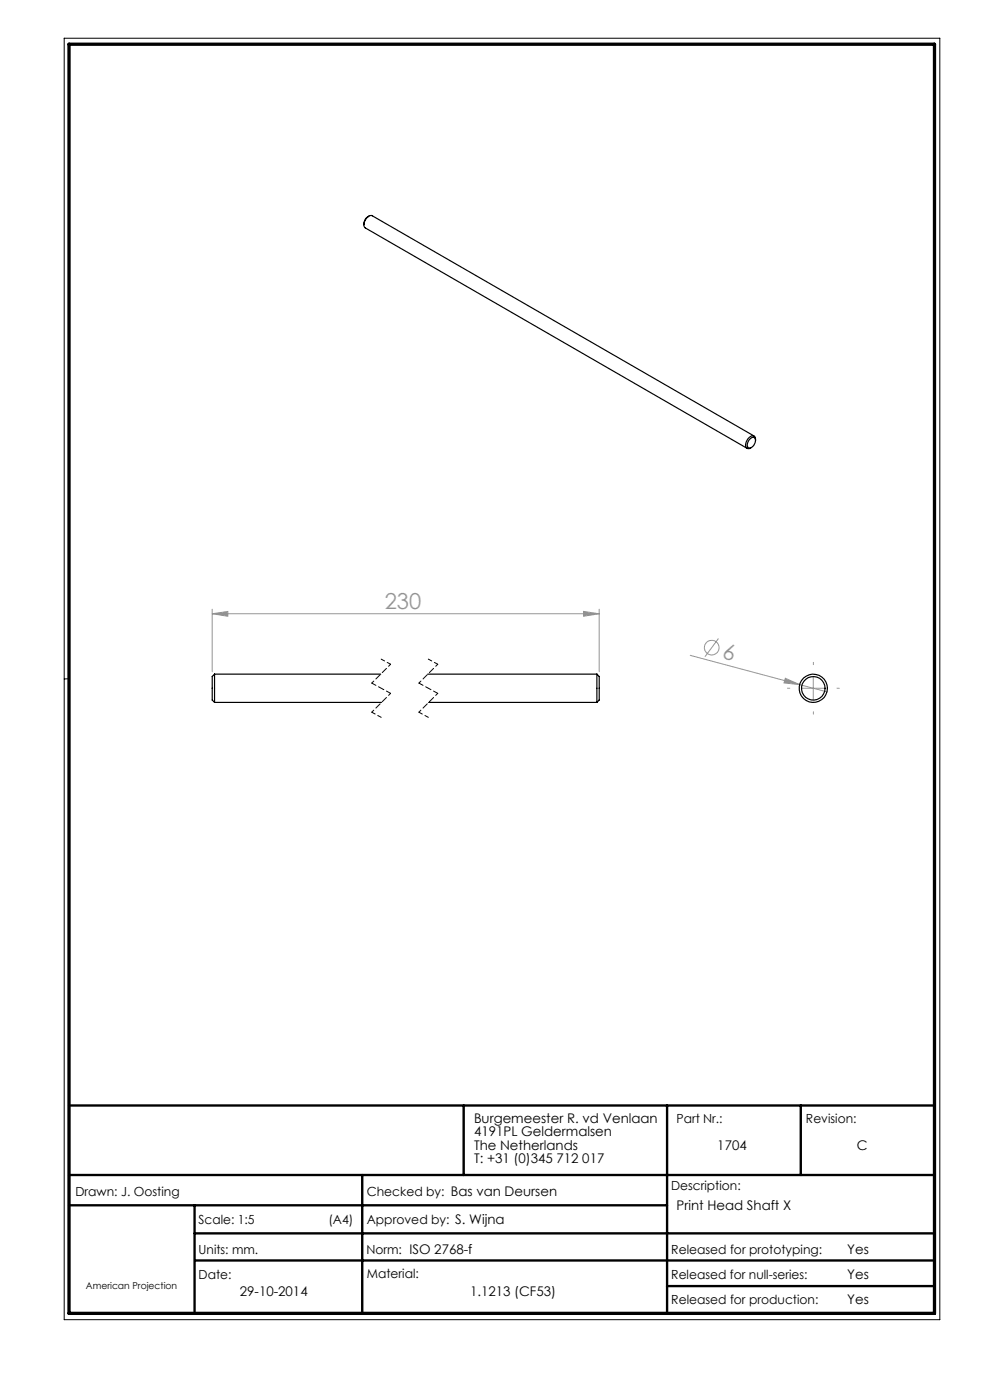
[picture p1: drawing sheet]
<svg xmlns="http://www.w3.org/2000/svg" width="210mm" height="297mm" viewBox="0 0 210 297" stroke-linecap="round" stroke-linejoin="round" font-family="sans-serif">
<path d="M13.6 8.1h185.8v271.9h-185.8zM14.6 144h-1" fill="none" stroke="#000" stroke-width=".21"/>
<path d="M14.6 234.5h183.6M98.4 234.5v14.8M141.5 234.5v44.1M169.9 234.5v14.8M14.6 249.3h183.6M14.6 255.7h126.9M41.3 255.7v22.9M76.8 249.3v29.3M41.3 261.7h156.9M41.4 267.4h156.8M141.5 272.8h56.7" fill="none" stroke="#000" stroke-width=".5"/>
<path d="M14.6 9.4h183.6v269.2h-183.6z" fill="none" stroke="#000" stroke-width=".7"/>
<g fill="none" stroke="#959595" stroke-width=".21">
<path d="M45 130.2l3.3-.5v1zM45 129.2v13.3M45 130.2h82.1M123.8 129.7l3.3 .5-3.3 .5zM127.1 129.2v13.3M146.4 139l29 7.8M152.4 135.5l-2.9 3.8M166.6 143.9l3 1.3-3.3-.3zM170 146h5M172.5 143.5v5"/>
<circle cx="151" cy="137.4" r="1.55"/>
</g>
<path d="M80.9 139.8l2 1.1M90.9 139.8l2 1.1M78.9 151.1l2 1.1M88.9 151.1l2 1.1" fill="none" stroke="#000" stroke-width=".21" stroke-dasharray="1.3 .6" stroke-dashoffset=".4"/>
<path d="M82.9 140.9l-4 4M82.9 147.1l-4 4M92.9 140.9l-4 4M92.9 147.1l-4 4" fill="none" stroke="#000" stroke-width=".21" stroke-dasharray="1.3 .6" stroke-dashoffset=".7"/>
<path d="M78.9 144.9l4 2.2M88.9 144.9l4 2.2" fill="none" stroke="#000" stroke-width=".21" stroke-dasharray="1.3 .6" stroke-dashoffset=".3"/>
<path d="M167.5 146h-.5M172.5 141v-.5M172.5 151v.5M177.5 146h.5" fill="none" stroke="#959595" stroke-width=".21" stroke-dasharray="15.2 1.3 1.3 1.3"/>
<g fill="#959595">
<path d="M166.6 143.9l3 1.3-3.3-.3z"/>
<path d="M45 130.2l3.3-.5v1zM123.8 129.7l3.3 .5-3.3 .5z"/>
</g>
<g fill="none" stroke="#000" stroke-width=".25">
<path d="M78.2 45.9a1.87 1.87 0 0 0-1 1.8M159.2 93a.6 .6 0 0 1 .8-.1 .6 .6 0 0 1 .2 .8 1.49 1.49 0 0 1-1.4 1.3 1.31 1.31 0 0 1 .4-2zM159.9 92.5l-80.9-46.7a1.76 1.76 0 0 0-1.8 2l.3 .6 81 46.7M160.3 93.4a.74 .74 0 0 0-.4-.9 .74 .74 0 0 0-1 .3 1.88 1.88 0 0 0-.6 2.2l.6 .2 .5-.3M45.5 143v6M45.5 143l-.5 .5v5l.5 .5M45.5 149h35.4M45.5 143h35.3M90.7 143h35.9M90.9 149h35.7M126.6 143v6M126.6 143l.5 .5v5l-.5 .5"/>
<circle cx="172.5" cy="146" r="2.5"/>
<circle cx="172.5" cy="146" r="2.99"/>
</g>
<g font-size="4.7" fill="#959595">
<text x="81.6" y="129.2">230</text>
<text x="153" y="139.7" transform="rotate(15 153 139.7)">6</text>
</g>
<g font-size="2.8">
<text x="100.5" y="238.2">Burgemeester R. vd Venlaan</text>
<text x="100.5" y="241.1">4191PL Geldermalsen</text>
<text x="100.5" y="243.9">The Netherlands</text>
<text x="152.2" y="243.9">1704</text>
<text x="181.8" y="243.9">C</text>
<text x="100.5" y="246.7">T: +31 (0)345 712 017</text>
<text x="143.5" y="256.7">Print Head Shaft X</text>
<text x="179.7" y="266">Yes</text>
<text x="50.9" y="275">29-10-2014</text>
<text x="99.7" y="275">1.1213 (CF53)</text>
<text x="179.7" y="271.4">Yes</text>
<text x="179.7" y="276.6">Yes</text>
</g>
<g font-size="2.7">
<text x="143.5" y="238.2">Part Nr.:</text>
<text x="171" y="238.2">Revision:</text>
<text x="16" y="253.7">Drawn: J. Oosting</text>
<text x="77.8" y="253.7">Checked by: Bas van Deursen</text>
<text x="142.4" y="252.5">Description:</text>
<text x="42.1" y="259.7">Scale: 1:5</text>
<text x="69.7" y="259.7">(A4)</text>
<text x="77.8" y="259.7">Approved by: S. Wijna</text>
<text x="42.1" y="266">Units: mm.</text>
<text x="77.7" y="266">Norm: ISO 2768-f</text>
<text x="142.4" y="266">Released for prototyping:</text>
<text x="42.1" y="271.3">Date:</text>
<text x="77.8" y="271">Material:</text>
<text x="142.4" y="271.3">Released for null-series:</text>
<text x="142.4" y="276.6">Released for production:</text>
</g>
<text font-size="2" x="18.2" y="273.4">American Projection</text>
</svg>
